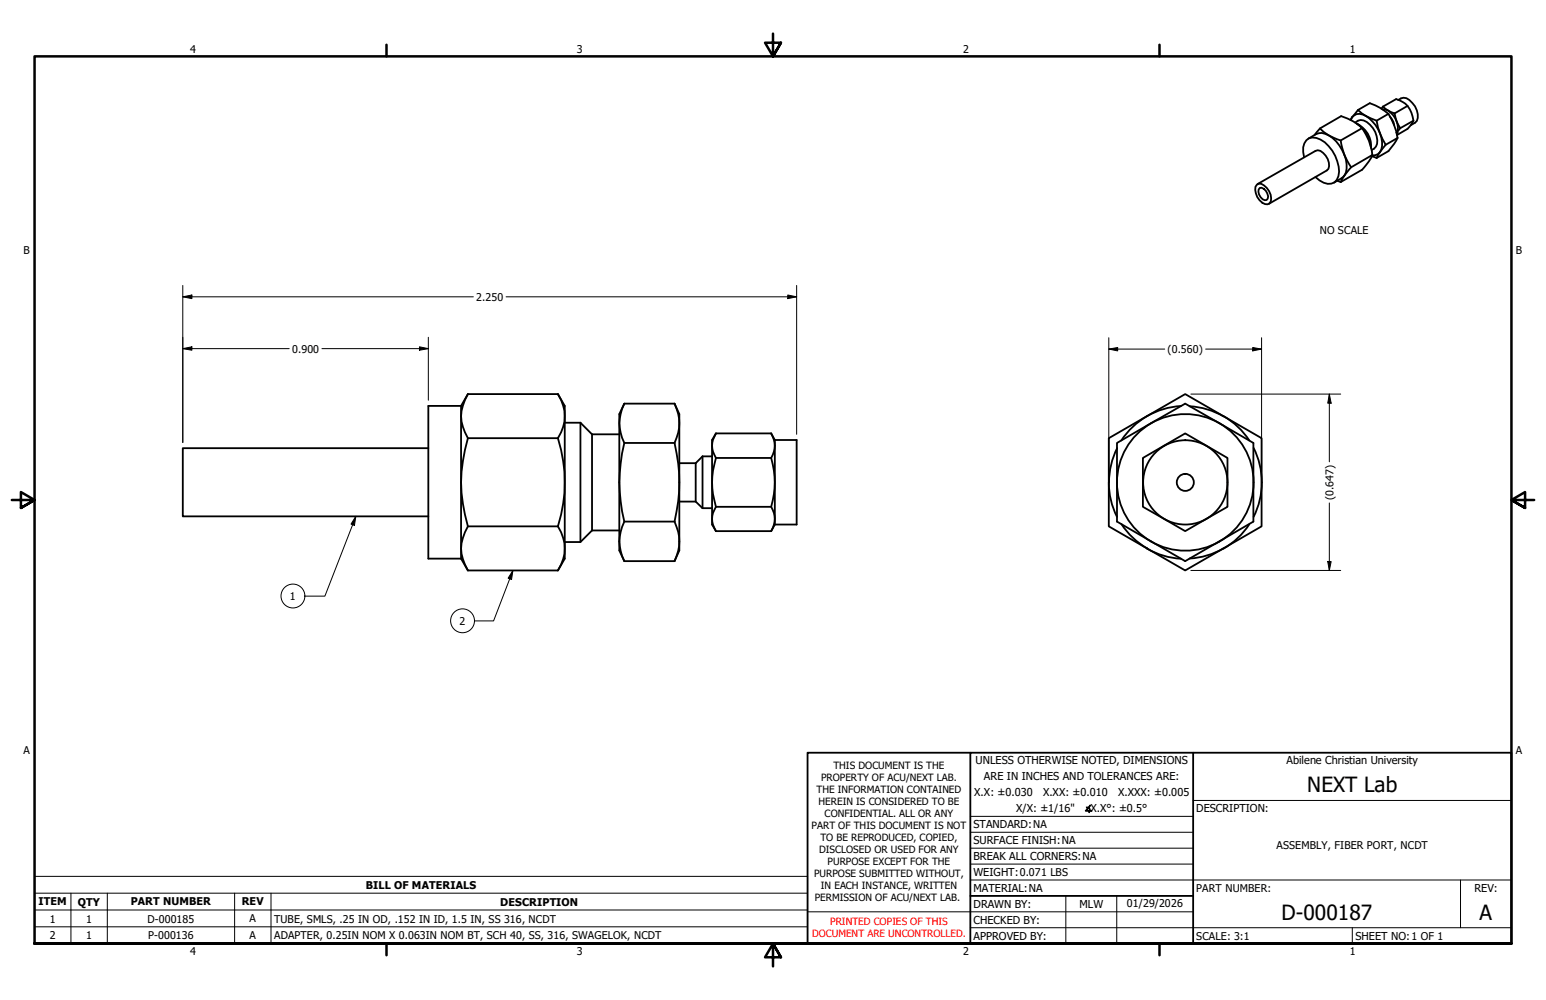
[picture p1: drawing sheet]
<svg xmlns="http://www.w3.org/2000/svg" width="432mm" height="279mm" viewBox="0 0 432 279" stroke-linecap="round" stroke-linejoin="round" font-family="sans-serif">
<!-- layer: Visible (ANSI) -->
<g fill="none" stroke="#000" stroke-width=".51">
<path d="M365.4 38.7a4.5 4.5 0 0 1 6.8-.2 10.4 10.4 0 0 1 3.7 9.7 5.2 5.2 0 0 1-3.3 2.9M367.2 37.7l1.5-1.8a12.5 12.5 0 0 0 5.8 3.3 16.2 16.2 0 0 0 2.9 7.5l-1.9 2.4-1 1.8M377.6 32.8a2.7 2.7 0 0 1 4-.4 9.4 9.4 0 0 1 4.2 9.3 2.34 2.34 0 0 1-2.5 1.7M377.6 32.8l1.7-2.1a13 13 0 0 0 5.2 3 17.9 17.9 0 0 0 2.5 6.7l-2.1 2.9-.4 .8M377.6 32.8l-.3 .7M377.6 32.8l-.4 .7M378.5 34.2a2.37 2.37 0 0 1 3.3-.1 6 6 0 0 1 2.5 6.9l-1.2 .9M379.3 30.7l3.3-1.9a15.3 15.3 0 0 1 5.2 3M380.4 35.8a15.3 15.3 0 0 1 2.9 7.5M380.4 35.8a13.8 13.8 0 0 0-5.8-3.4l-5.9 3.5M380.4 35.8l-5.9 3.4M386.1 30.5a3.7 3.7 0 0 1 3.5 2.5 4.6 4.6 0 0 1 .5 4.1l1-1.3"/>
<path d="M386.3 29.8l3.7-2.1a6.4 6.4 0 0 1 4.8 6l-.3 .5a7.9 7.9 0 0 1-4.3 3.5M386.3 29.8a8 8 0 0 0 3.2 1.9M386.3 29.8l-.5 .6M387.8 31.8a17.9 17.9 0 0 1 2.5 6.7M387.8 31.8l-3.3 1.9M388.2 32.5l1 1.6 .2 .8M389.5 31.7a9.4 9.4 0 0 0 1.6 4.1M390.3 38.5l-.9 1.7-1.6 2-3.3 1.9M390.3 38.5l-3.3 1.9M390.5 27.9a2.22 2.22 0 0 1 3.1 0 5.3 5.3 0 0 1 2.1 5.9l-1.7 1.2M393.1 29.6l-3.6 2.1M394.8 33.7l-3.7 2.1"/>
<path d="M351 51.6l.6-.3a4.3 4.3 0 0 1 3.4 4.9l-.4 .6a2.12 2.12 0 0 1-2.8-.9 4.8 4.8 0 0 1-1.2-3.7zM351.2 51.4l16.2-9.2a2.34 2.34 0 0 1 2.9 1.3 3.9 3.9 0 0 1 .7 3.7l-.4 .4-16.2 9.4M351.9 52.5a2.23 2.23 0 0 1 1.9 3.4 2.24 2.24 0 0 1-1.9-3.4zM364.2 43.9a4.5 4.5 0 0 1 1.4-5.3 5.1 5.1 0 0 1 5.5 2.2 10.4 10.4 0 0 1 2.7 8.4 2.74 2.74 0 0 1-4.1 1.9l-2.3-1.6M373.4 50.5l1.1 .4M382.9 41.2a8.8 8.8 0 0 0-3.9-6.7 6.8 6.8 0 0 1 3.9 6.8M383.2 43.6l1.3 .5M383.3 43.3l-1 1.8-1.9 2.3-5.9 3.5M383.3 43.3l-5.9 3.4M128.8 113.4v42.7M128.8 113.4h-9.2v42.7h9.2M130.7 110.1a10.9 10.9 0 0 0 0 12.3 40.8 40.8 0 0 0 0 24.7 10.9 10.9 0 0 0 0 12.3"/>
<path d="M130.7 110.1h25.1M130.7 110.1l-1.9 3.3M155.8 110.1a10.9 10.9 0 0 1 0 12.3M155.8 110.1l1.9 3.3v42.7l-1.9 3.3M157.7 118.1h4.4M162.1 118.1v33.3M162.1 118.1l3.3 3.2M174.4 112.8l-1.4 2.9v38.1l1.4 3M174.4 112.8a11.5 11.5 0 0 0 0 11 43.9 43.9 0 0 0 0 21.9 11.6 11.6 0 0 0 0 11.1M174.4 112.8h14M188.4 112.8a12 12 0 0 1 0 11M188.4 112.8l1.3 2.9v38.1l-1.3 3"/>
<path d="M329.9 113.4a21.4 21.4 0 0 0-16.7 9.7M332.3 113.5a21.3 21.3 0 0 1 9.4 2.8M341.7 116.3a21.4 21.4 0 0 1 7.2 6.8M119.6 125.2h-68.5v19.1h68.5M130.7 122.4h25.1M155.8 122.4a40.8 40.8 0 0 1 0 24.7M165.4 121.3v26.9M165.4 121.3h7.6M174.4 123.8h14M188.4 123.8a45.9 45.9 0 0 1 0 21.9M189.7 129.4h4.6M194.3 129.4v10.7"/>
<path d="M196.2 127.5v14.5M196.2 127.5h2.7M196.2 127.5l-1.9 1.9M200 121.1a6 6 0 0 0 0 6.9M200 128a22.1 22.1 0 0 0 0 13.6M200 121.1l-1.1 1.8v23.7l1.1 1.8M200 121.1h15.4M200 128h15.4M215.4 121.1a6.3 6.3 0 0 1 0 6.9 23.4 23.4 0 0 1 0 13.6 6.2 6.2 0 0 1 0 6.8M215.4 121.1l1 1.8M216.4 122.9v23.7M216.4 122.9h6.1v23.7h-6.1"/>
<path d="M309.7 122.4l21.3-12.3 21.4 12.3v24.7l-21.4 12.3-10.6-6.2-10.7-6.1zM309.7 134.8a21.4 21.4 0 0 0 2.3 9.6M312 123.8l19-11 9.6 5.4 9.5 5.6v21.9l-19.1 11.1-19-11.1zM312 125.2a21.3 21.3 0 0 0-2.2 9.6M319.2 128l11.8-6.9 11.8 6.9v13.6l-11.8 6.8-11.8-6.8zM350.1 125.2a21.4 21.4 0 0 1 0 19.2M128.8 156.1l1.9 3.3M130.7 147.1h25.1M130.7 159.4h25.1M155.8 147.1a10.9 10.9 0 0 1 0 12.3M165.4 148.2l-3.3 3.2h-4.4M165.4 148.2h7.6"/>
<path d="M174.4 156.8h14M174.4 145.7h14M188.4 145.7a12.1 12.1 0 0 1 0 11.1M189.7 140.1h4.6l1.9 1.9M196.2 142h2.7M200 141.6a5.9 5.9 0 0 0 0 6.8M200 141.6h15.4M200 148.4h15.4M216.4 146.6l-1 1.8M313.2 146.5a21.3 21.3 0 0 0 7.2 6.7M320.4 153.3a21.4 21.4 0 0 0 9.4 2.8M341.7 153.2a21.3 21.3 0 0 1-9.4 2.8"/>
<path d="M348.9 146.5a21.4 21.4 0 0 1-7.2 6.8"/>
<circle cx="331.1" cy="134.8" r="11.8"/>
<circle cx="331.1" cy="134.8" r="2.38"/>
<circle cx="331.1" cy="134.8" r="19.1"/>
</g>
<circle cx="390.1" cy="37.1" r=".25" fill="#000"/>
<!-- layer: Symbol (ANSI) -->
<g fill="none" stroke="#000" stroke-width=".28">
<path d="M99.4 144.3l-.4 2.5-1-.4zM99.4 144.3l-8.7 22.3h-5.6M143.3 159.4l-.4 2.5-1-.4zM143.3 159.4l-5.4 14.1h-5.4M9.7 249.6v-4.7h215.9v4.7M9.7 249.6h215.9v4.7M9.7 249.6v14.1h215.9v-9.4M9.7 254.3h215.9M9.7 259h215.9M19.8 249.6v14.1M30 249.6v14.1M65.5 249.6v14.1"/>
<path d="M75.7 249.6v14.1"/>
<circle cx="81.8" cy="166.5" r="3.3"/>
<circle cx="129.2" cy="173.4" r="3.3"/>
</g>
<!-- layer: Border (ANSI) -->
<path d="M107.9 12.5v3.2M215.9 9.4v6.3l-2.2-3.8h4.4l-2.2 3.8 2.2-3.8M323.8 12.5v3.2M3.3 139.7h6.4l-3.9-2.2v4.4l3.9-2.2-3.9 2.2M428.5 139.7h-6.4l3.9-2.2v4.4l-3.9-2.2 3.9 2.2M9.7 263.7v-248h412.4v248h-412.4h412.4M107.9 263.7v3.2M218.1 267.5l-2.2-3.8 2.2 3.8h-4.4l2.2-3.8v6.3M323.8 263.7v3.2" fill="none" stroke="#000" stroke-width=".7"/>
<!-- layer: Title (ANSI) -->
<path d="M271 228.1h62.2M271 232.5h62.2M271 237h62.2M333.2 223.6h88.9M225.6 254.8h107.6M271 245.9h151.1M271 259.2h151.1M271 241.4h62.2M297.7 250.3v13.4M311.9 250.3v13.4M377.7 259.2v4.5M407.9 245.9v13.3" fill="none" stroke="#000" stroke-width=".28"/>
<path d="M271 210.3h-45.4v53.4h45.4M333.2 210.3h-62.2v53.4h62.2M333.2 210.3h88.9v53.4h-88.9zM271 250.3h62.2" fill="none" stroke="#000" stroke-width=".51"/>
<!-- layer: Symbol (ANSI) -->
<path d="M99.4 144.3l-.4 2.5-1-.4zM143.3 159.4l-.4 2.5-1-.4z" fill="#000"/>
<!-- layer: Dimension (ANSI) -->
<g fill="none" stroke="#000" stroke-width=".28">
<path d="M51.1 79.8v43.8M222.5 79.8v41.5M51.1 82.9l2.5-.5v1zM51.1 97.4l2.5-.5v1zM51.1 82.9h81.1M51.1 97.4h29.7M89.9 97.4h29.7M117.2 96.9l2.4 .5-2.4 .5zM119.6 94.2v17.6M141.4 82.9h81.1M220 82.4l2.5 .5-2.5 .5zM309.7 97.5l2.5-.4v.9z"/>
<path d="M309.7 97.5h15.6M309.7 94.4v38.8M336.7 97.5h15.7M349.9 97.1l2.5 .4-2.5 .5zM352.4 94.4v38.8M332.6 110.1h41.9M371.3 110.1l.5 2.5h-1zM371.3 110.1v18.9M332.6 159.4h41.9M370.8 156.9h1l-.5 2.5zM371.3 140.5v18.9"/>
</g>
<path d="M51.1 82.9l2.5-.5v1zM51.1 97.4l2.5-.5v1zM117.2 96.9l2.4 .5-2.4 .5zM220 82.4l2.5 .5-2.5 .5zM309.7 97.5l2.5-.4v.9zM349.9 97.1l2.5 .4-2.5 .5zM371.3 110.1l.5 2.5h-1zM370.8 156.9h1l-.5 2.5z" fill="#000"/>
<g font-size="5.8">
<text x="365.1" y="221.4">NEXT Lab</text>
<text x="357.9" y="256.9">D-000187</text>
<text x="413.3" y="256.9">A</text>
</g>
<g font-size="3">
<text x="53.1" y="14.7">4</text>
<text x="161.1" y="14.7">3</text>
<text x="269" y="14.7">2</text>
<text x="377" y="14.7">1</text>
<text x="368.6" y="65.3">NO SCALE</text>
<text x="6.6" y="70.9">B</text>
<text x="423.4" y="70.9">B</text>
<text x="133" y="84.1">2.250</text>
<text x="81.6" y="98.5">0.900</text>
<text x="326.1" y="98.7">(0.560)</text>
<text x="372.5" y="139.7" transform="rotate(-90 372.5 139.7)">(0.647)</text>
<text x="81" y="167.6">1</text>
<text x="128.3" y="174.6">2</text>
<text x="6.6" y="210.6">A</text>
<text x="272.5" y="213.4">UNLESS OTHERWISE NOTED, DIMENSIONS</text>
<text x="359.3" y="213.4">Abilene Christian University</text>
<text x="423.4" y="210.6">A</text>
<text x="274.8" y="218.1">ARE IN INCHES AND TOLERANCES ARE:</text>
<text x="272.1" y="222.5">X.X: ±0.030</text>
<text x="283.8" y="226.8">X/X: ±1/16&quot;</text>
<text x="291.3" y="222.5">X.XX: ±0.010</text>
<text x="303" y="226.8">∡X.X°: ±0.5°</text>
<text x="312.3" y="222.5">X.XXX: ±0.005</text>
<text x="334.1" y="226.9">DESCRIPTION:</text>
<text x="271.9" y="231.4">STANDARD:NA</text>
<text x="271.9" y="235.8">SURFACE FINISH:NA</text>
<text x="356.6" y="237.3">ASSEMBLY, FIBER PORT, NCDT</text>
<text x="271.9" y="244.7">WEIGHT:0.071 LBS</text>
<text x="271.9" y="240.3">BREAK ALL CORNERS:NA</text>
<text x="102.2" y="248.3">BILL OF MATERIALS</text>
<text x="271.9" y="249.2">MATERIAL:NA</text>
<text x="334.1" y="249.2">PART NUMBER:</text>
<text x="411.8" y="249.2">REV:</text>
<text x="10.8" y="253">ITEM</text>
<text x="13.9" y="257.7">1</text>
<text x="21.7" y="253">QTY</text>
<text x="24.1" y="257.7">1</text>
<text x="36.5" y="253">PART NUMBER</text>
<text x="41.2" y="257.7">D-000185</text>
<text x="67.5" y="253">REV</text>
<text x="69.7" y="257.7">A</text>
<text x="76.6" y="257.7">TUBE, SMLS, .25 IN OD, .152 IN ID, 1.5 IN, SS 316, NCDT</text>
<text x="139.7" y="253">DESCRIPTION</text>
<text x="271.9" y="253.6">DRAWN BY:</text>
<text x="301.5" y="253.6">MLW</text>
<text x="314.8" y="253.4">01/29/2026</text>
<text x="13.9" y="262.4">2</text>
<text x="24.1" y="262.4">1</text>
<text x="41.4" y="262.4">P-000136</text>
<text x="69.7" y="262.4">A</text>
<text x="76.6" y="262.4">ADAPTER, 0.25IN NOM X 0.063IN NOM BT, SCH 40, SS, 316, SWAGELOK, NCDT</text>
<text x="271.9" y="262.5">APPROVED BY:</text>
<text x="271.9" y="258.1">CHECKED BY:</text>
<text x="334.1" y="262.5">SCALE: 3:1</text>
<text x="378.6" y="262.5">SHEET NO:1 OF 1</text>
<text x="53.1" y="266.9">4</text>
<text x="161.1" y="266.9">3</text>
<text x="269" y="266.9">2</text>
<text x="377" y="266.9">1</text>
</g>
<g font-size="2.8">
<text x="232.8" y="214.9">THIS DOCUMENT IS THE</text>
<text x="228" y="221.6">THE INFORMATION CONTAINED</text>
<text x="229.4" y="218.3">PROPERTY OF ACU/NEXT LAB.</text>
<text x="228.6" y="225">HEREIN IS CONSIDERED TO BE</text>
<text x="226.7" y="231.7">PART OF THIS DOCUMENT IS NOT</text>
<text x="230.3" y="228.3">CONFIDENTIAL. ALL OR ANY</text>
<text x="228.8" y="238.4">DISCLOSED OR USED FOR ANY</text>
<text x="229.2" y="235">TO BE REPRODUCED, COPIED,</text>
<text x="227.4" y="245">PURPOSE SUBMITTED WITHOUT,</text>
<text x="231.1" y="241.7">PURPOSE EXCEPT FOR THE</text>
<text x="227.6" y="251.8">PERMISSION OF ACU/NEXT LAB.</text>
<text x="229.2" y="248.4">IN EACH INSTANCE, WRITTEN</text>
</g>
<g font-size="2.8" fill="#f00">
<text x="226.8" y="261.9">DOCUMENT ARE UNCONTROLLED.</text>
<text x="231.9" y="258.6">PRINTED COPIES OF THIS</text>
</g>
</svg>
